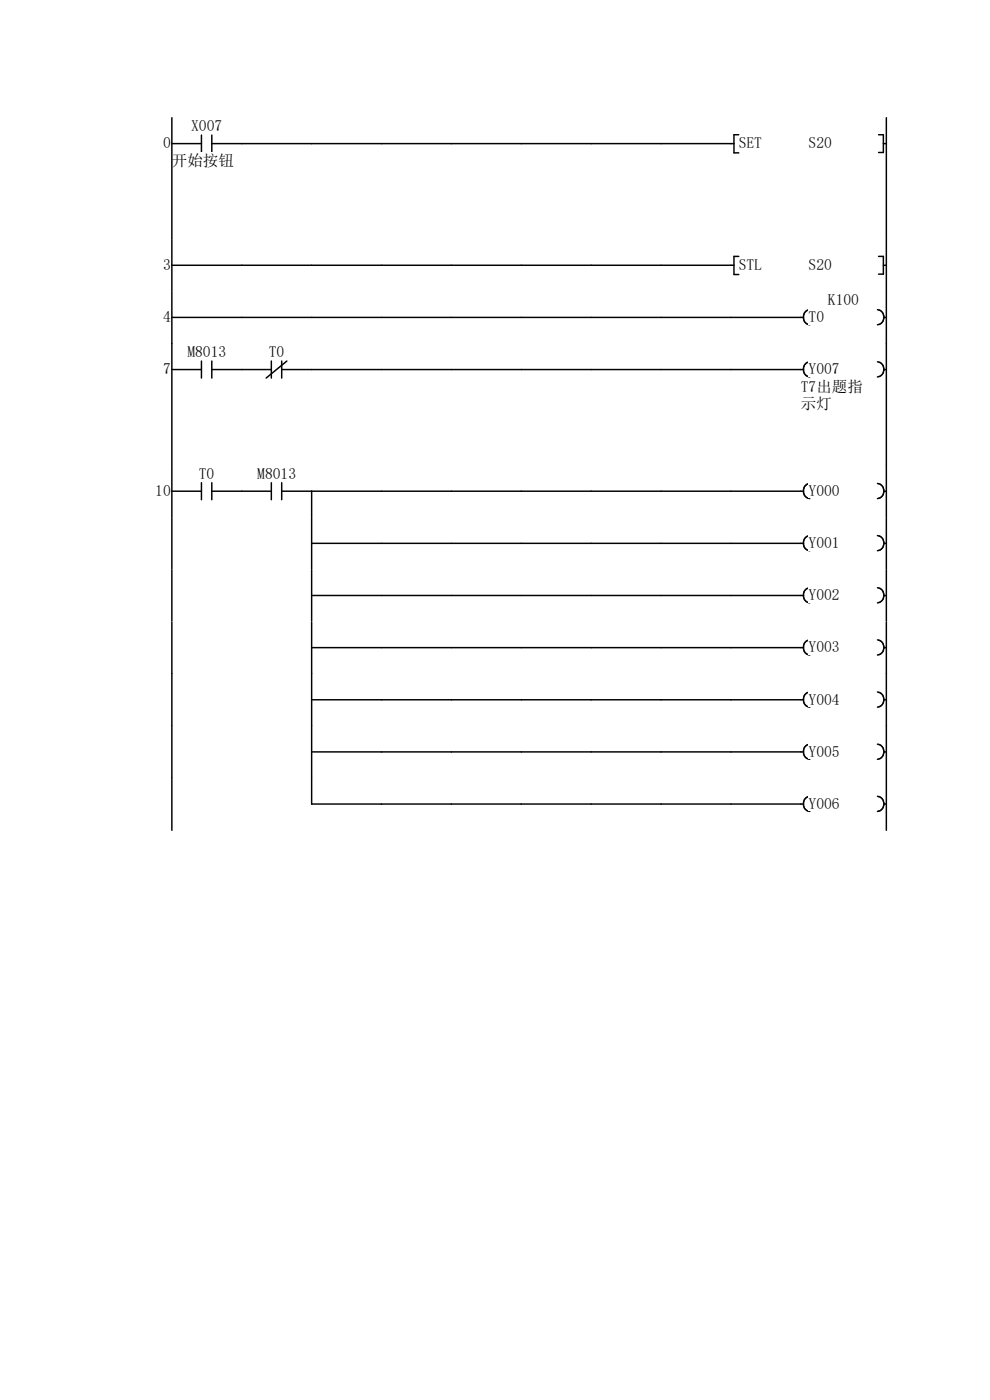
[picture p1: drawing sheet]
<svg xmlns="http://www.w3.org/2000/svg" width="210mm" height="297mm" viewBox="0 0 210 297" stroke-linecap="round" stroke-linejoin="round" font-family="sans-serif">
<path d="M36.5 30.5h6.2M42.7 28.7v3.6M44.9 30.5h6.4M44.9 28.7v3.6" fill="none" stroke="#070000" stroke-width=".31"/>
<path d="M36.4 32.3h13.3v3.3h-13.3z" fill="#fff"/>
<path d="M36.5 25v25.8M51.3 30.5h104.4M156.7 28.6h-1v3.8h1" fill="none" stroke="#070000" stroke-width=".31"/>
<g fill="#fff">
<path d="M156.7 28.7h5v3.3h-5z"/>
<path d="M171.5 28.7h5v3.3h-5z"/>
</g>
<path d="M186.4 28.6h1v3.8h-1M187.4 30.5h.6M188 25v25.8" fill="none" stroke="#070000" stroke-width=".31"/>
<path d="M20 50.8h168v11h-168z" fill-rule="evenodd" fill="#fff"/>
<path d="M34.6 54.5h1.6v3.3h-1.6z" fill="#fff"/>
<path d="M36.5 56.3h119.2M36.5 50.8v11M156.7 54.4h-1v3.8h1" fill="none" stroke="#070000" stroke-width=".31"/>
<g fill="#fff">
<path d="M156.7 54.5h5v3.3h-5z"/>
<path d="M171.5 54.5h5v3.3h-5z"/>
</g>
<path d="M186.4 54.4h1v3.8h-1M187.4 56.3h.6M188 50.8v11" fill="none" stroke="#070000" stroke-width=".31"/>
<g fill="#fff">
<path d="M20 61.8h149.9v11.1h-149.9z" fill-rule="evenodd"/>
<path d="M169.9 61.8h18.1v11.1h-18.1zM34.6 65.5h1.6v3.3h-1.6z" fill-rule="evenodd"/>
</g>
<path d="M36.5 67.3h134M36.5 61.8v11.1M171.8 65.7a1.63 1.63 0 0 0-1.4 1.6 1.63 1.63 0 0 0 1.4 1.6" fill="none" stroke="#070000" stroke-width=".31"/>
<g fill="#fff">
<path d="M175.6 61.8h6.6v3.4h-6.6z"/>
<path d="M171.5 65.5h3.3v3.3h-3.3z"/>
</g>
<path d="M186.1 65.7a1.62 1.62 0 0 1 1.5 1.6 1.62 1.62 0 0 1-1.5 1.6M187.5 67.3h.5M188 61.8v11.1" fill="none" stroke="#070000" stroke-width=".31"/>
<g fill="#fff">
<path d="M20 72.9h149.9v25.8h-149.9z" fill-rule="evenodd"/>
<path d="M169.9 72.9h18.1v25.8h-18.1zM34.6 76.6h1.6v3.3h-1.6z" fill-rule="evenodd"/>
</g>
<path d="M39.8 72.9h8.2v3.3h-8.2z" fill="#fff"/>
<path d="M36.5 78.4h6.2M36.5 72.9v25.8M42.7 76.6v3.6M44.9 78.4h6.4M44.9 76.6v3.6" fill="none" stroke="#070000" stroke-width=".31"/>
<path d="M57 72.9h3.3v3.3h-3.3z" fill="#fff"/>
<path d="M51.3 78.4h6.3M57.6 76.6v3.6M59.8 78.4h110.7M59.8 76.6v3.6M60.9 76.6l-4.4 3.6M171.8 76.8a1.63 1.63 0 0 0-1.4 1.6 1.63 1.63 0 0 0 1.4 1.6" fill="none" stroke="#070000" stroke-width=".31"/>
<path d="M171.5 76.6h6.6v3.3h-6.6z" fill="#fff"/>
<path d="M186.1 76.8a1.62 1.62 0 0 1 1.5 1.6 1.62 1.62 0 0 1-1.5 1.6M187.5 78.4h.5" fill="none" stroke="#070000" stroke-width=".31"/>
<g fill="#fff">
<path d="M169.9 80.3h13.2v3.3h-13.2z"/>
<path d="M169.9 84h6.6v3.3h-6.6z"/>
</g>
<path d="M188 72.9v25.8" fill="none" stroke="#070000" stroke-width=".31"/>
<g fill="#fff">
<path d="M20 98.7h149.9v11.1h-149.9z" fill-rule="evenodd"/>
<path d="M169.9 98.7h18.1v11.1h-18.1zM32.9 102.4h3.3v3.3h-3.3z" fill-rule="evenodd"/>
</g>
<path d="M42.2 98.7h3.3v3.3h-3.3z" fill="#fff"/>
<path d="M36.5 98.7v11.1M36.5 104.2h6.2M42.7 102.4v3.6M44.9 104.2h6.4M44.9 102.4v3.6" fill="none" stroke="#070000" stroke-width=".31"/>
<path d="M54.6 98.7h8.2v3.3h-8.2z" fill="#fff"/>
<path d="M51.3 104.2h6.3M57.6 102.4v3.6M59.8 104.2h110.7M59.8 102.4v3.6M66.1 104.2v5.6M171.8 102.6a1.63 1.63 0 0 0-1.4 1.6 1.63 1.63 0 0 0 1.4 1.6" fill="none" stroke="#070000" stroke-width=".31"/>
<path d="M171.5 102.4h6.6v3.3h-6.6z" fill="#fff"/>
<path d="M188 98.7v11.1M186.1 102.6a1.62 1.62 0 0 1 1.5 1.6 1.62 1.62 0 0 1-1.5 1.6M187.5 104.2h.5" fill="none" stroke="#070000" stroke-width=".31"/>
<path d="M20 109.8h149.9v11.1h-149.9z" fill-rule="evenodd" fill="#fff"/>
<path d="M169.9 109.8h18.1v11.1h-18.1z" fill="#fff"/>
<path d="M36.5 109.8v11M66.1 115.3h104.4M66.1 109.8v11M171.8 113.6a1.63 1.63 0 0 0-1.4 1.6 1.63 1.63 0 0 0 1.4 1.6" fill="none" stroke="#070000" stroke-width=".31"/>
<path d="M171.5 113.5h6.6v3.3h-6.6z" fill="#fff"/>
<path d="M186.1 113.6a1.62 1.62 0 0 1 1.5 1.6 1.62 1.62 0 0 1-1.5 1.6M187.5 115.3h.5M188 109.8v11" fill="none" stroke="#070000" stroke-width=".31"/>
<path d="M20 120.9h149.9v11h-149.9z" fill-rule="evenodd" fill="#fff"/>
<path d="M169.9 120.9h18.1v11h-18.1z" fill="#fff"/>
<path d="M36.5 120.8v11.1M66.1 126.3h104.4M66.1 120.8v11.1M171.8 124.7a1.63 1.63 0 0 0-1.4 1.6 1.63 1.63 0 0 0 1.4 1.6" fill="none" stroke="#070000" stroke-width=".31"/>
<path d="M171.5 124.5h6.6v3.3h-6.6z" fill="#fff"/>
<path d="M186.1 124.7a1.62 1.62 0 0 1 1.5 1.6 1.62 1.62 0 0 1-1.5 1.6M187.5 126.3h.5M188 120.8v11.1" fill="none" stroke="#070000" stroke-width=".31"/>
<path d="M20 131.9h149.9v11.1h-149.9z" fill-rule="evenodd" fill="#fff"/>
<path d="M169.9 131.9h18.1v11.1h-18.1z" fill="#fff"/>
<path d="M36.5 131.9v11.1M66.1 137.4h104.4M66.1 131.9v11.1M171.8 135.7a1.63 1.63 0 0 0-1.4 1.7 1.63 1.63 0 0 0 1.4 1.6" fill="none" stroke="#070000" stroke-width=".31"/>
<path d="M171.5 135.6h6.6v3.3h-6.6z" fill="#fff"/>
<path d="M186.1 135.7a1.62 1.62 0 0 1 1.5 1.7 1.62 1.62 0 0 1-1.5 1.6M187.5 137.4h.5M188 131.9v11.1" fill="none" stroke="#070000" stroke-width=".31"/>
<path d="M20 143h149.9v11.1h-149.9z" fill-rule="evenodd" fill="#fff"/>
<path d="M169.9 143h18.1v11.1h-18.1z" fill="#fff"/>
<path d="M36.5 143v11M66.1 148.5h104.4M66.1 143v11M171.8 146.8a1.63 1.63 0 0 0-1.4 1.6 1.63 1.63 0 0 0 1.4 1.6" fill="none" stroke="#070000" stroke-width=".31"/>
<path d="M171.5 146.6h6.6v3.3h-6.6z" fill="#fff"/>
<path d="M186.1 146.8a1.62 1.62 0 0 1 1.5 1.6 1.62 1.62 0 0 1-1.5 1.6M187.5 148.5h.5M188 143v11" fill="none" stroke="#070000" stroke-width=".31"/>
<path d="M20 154.1h149.9v11h-149.9z" fill-rule="evenodd" fill="#fff"/>
<path d="M169.9 154.1h18.1v11h-18.1z" fill="#fff"/>
<path d="M36.5 154v11.1M66.1 159.5h104.4M66.1 154v11.1M171.8 157.9a1.63 1.63 0 0 0-1.4 1.6 1.63 1.63 0 0 0 1.4 1.6" fill="none" stroke="#070000" stroke-width=".31"/>
<path d="M171.5 157.7h6.6v3.3h-6.6z" fill="#fff"/>
<path d="M186.1 157.9a1.62 1.62 0 0 1 1.5 1.6 1.62 1.62 0 0 1-1.5 1.6M187.5 159.5h.5M188 154v11.1" fill="none" stroke="#070000" stroke-width=".31"/>
<path d="M20 165.1h149.9v11h-149.9z" fill-rule="evenodd" fill="#fff"/>
<path d="M169.9 165.1h18.1v11h-18.1z" fill="#fff"/>
<path d="M36.5 165.1v11M66.1 165.1v5.5h104.4M171.8 168.9a1.63 1.63 0 0 0-1.4 1.6 1.63 1.63 0 0 0 1.4 1.6" fill="none" stroke="#070000" stroke-width=".31"/>
<path d="M171.5 168.8h6.6v3.3h-6.6z" fill="#fff"/>
<path d="M186.1 168.9a1.62 1.62 0 0 1 1.5 1.6 1.62 1.62 0 0 1-1.5 1.6M187.5 170.6h.5M188 165.1v11" fill="none" stroke="#070000" stroke-width=".31"/>
<g font-size="3.3">
<text x="40.6" y="27.8">X007</text>
<text x="34.6" y="31.5">0</text>
<text x="36.5" y="35.2">开始按钮</text>
<text x="156.7" y="31.5">SET</text>
<text x="171.5" y="31.5">S20</text>
<text x="34.6" y="57.3">3</text>
<text x="156.7" y="57.3">STL</text>
<text x="171.5" y="57.3">S20</text>
<text x="175.6" y="64.7">K100</text>
<text x="34.6" y="68.4">4</text>
<text x="171.5" y="68.4">T0</text>
<text x="39.8" y="75.7">M8013</text>
<text x="57" y="75.7">T0</text>
<text x="34.6" y="79.4">7</text>
<text x="169.9" y="83.1">T7出题指</text>
<text x="171.5" y="79.4">Y007</text>
<text x="169.9" y="86.8">示灯</text>
<text x="42.2" y="101.6">T0</text>
<text x="54.6" y="101.6">M8013</text>
<text x="32.9" y="105.2">10</text>
<text x="171.5" y="105.2">Y000</text>
<text x="171.5" y="116.3">Y001</text>
<text x="171.5" y="127.4">Y002</text>
<text x="171.5" y="138.4">Y003</text>
<text x="171.5" y="149.5">Y004</text>
<text x="171.5" y="160.6">Y005</text>
<text x="171.5" y="171.6">Y006</text>
</g>
</svg>
